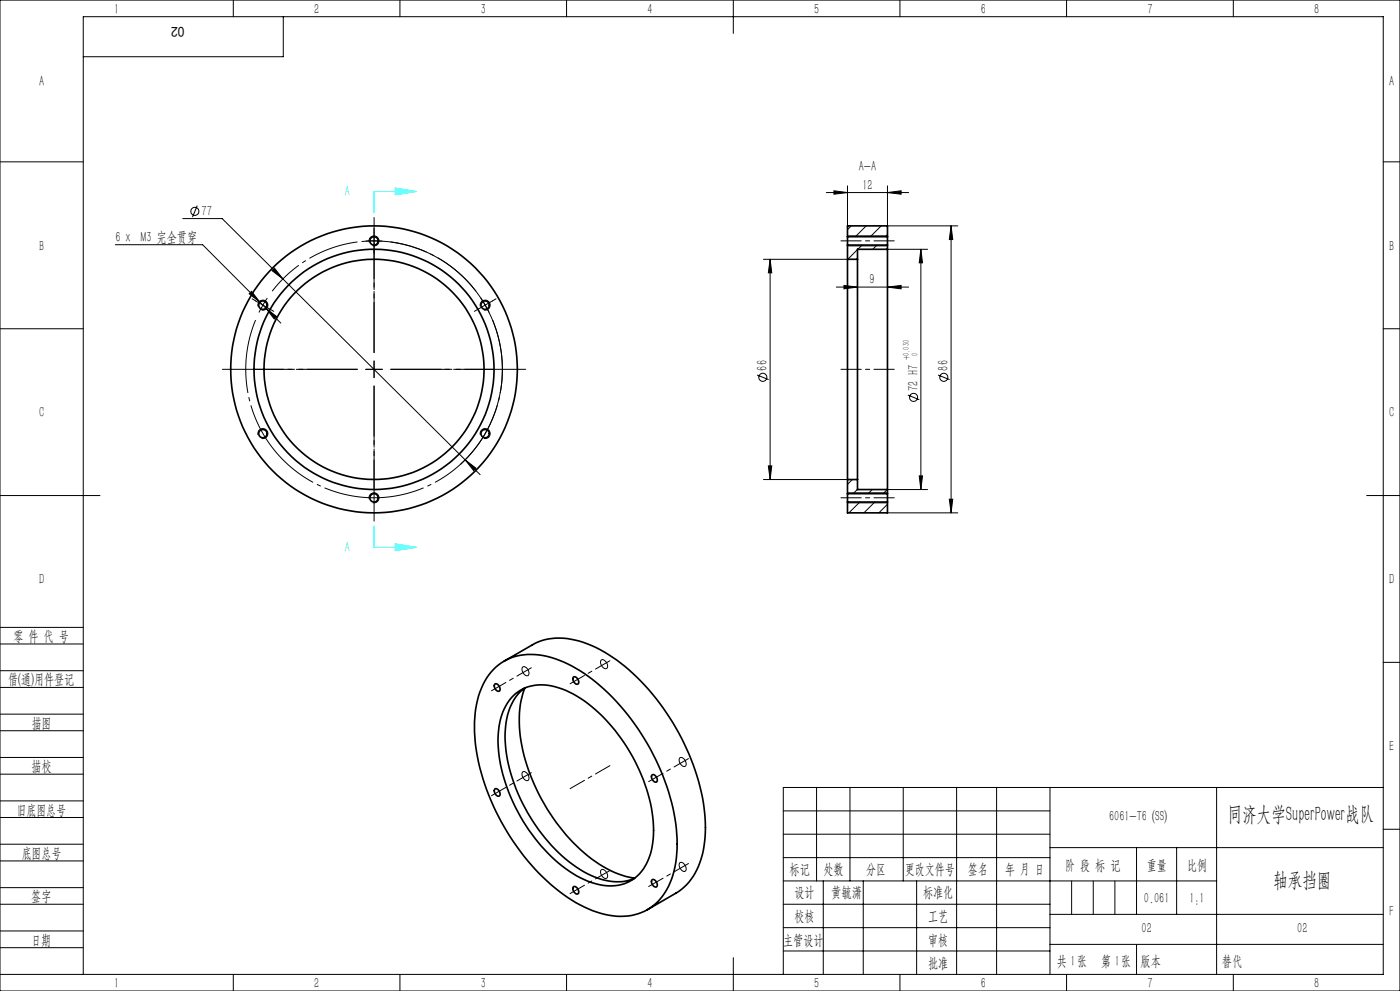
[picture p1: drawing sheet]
<svg xmlns="http://www.w3.org/2000/svg" width="420mm" height="297mm" viewBox="0 0 420 297" stroke-linecap="round" stroke-linejoin="round" font-family="sans-serif">
<g fill="none" stroke="#000" stroke-width=".3">
<path d="M0 0h420v297h-420zM70 0v5M85 5v12h-60M120 0v5M170 0v5M220 0v10M270 0v5M320 0v5M370 0v5M0 48.5h25M247.9 57.7h24.7M250.2 57.2l4 .5-4 .5z"/>
<path d="M254.2 55.7v12M266.2 57.7l4.1-.5v1zM266.2 55.7v12h21.1M415 48.5h5M34.6 73.3h26.2l17.2 17.3M54.8 65.5h11.8l18.3 18.1M59.2 61.6l-1.5 3.5M108.5 72.4a38.5 38.5 0 0 1 38.9 22.7 38.5 38.5 0 0 1-9.3 44.1M110.8 72.6a1.5 1.5 0 0 1 1.3-1.9 1.5 1.5 0 0 1 1.6 1.6 1.5 1.5 0 0 1-1.9 1.4M229 77.7h25.2M231 77.7l.5 4.1h-1zM231 77.7v66"/>
<path d="M254.2 73.7h12M254.2 70.7h12M257.2 77.7v10.3M266.2 74.7h12.1M276.3 74.7l.5 4.1h-1zM276.3 74.7v72M285.3 67.7l.5 4.1h-1zM285.3 67.7v86M0 98.5h25M75.5 87.3l2.5 3.3-3.2-2.6zM76.7 90.2l2.2 1.2M77.4 91.8a1.5 1.5 0 0 1 1.3-1.8 1.5 1.5 0 0 1 1.7 1.6 1.5 1.5 0 0 1-1.9 1.3"/>
<path d="M78 90.6l6.2 6.2M78.9 91.4l-1.2 2.3M78.9 91.4l2.1 1.3M79.8 92.4l3.2 2.5-.7 .7zM80.2 89.3l-1.3 2.1M82.3 80.4l2.6 3.2-3.3-2.5zM84.9 83.6l54.7 54.2M144.1 91.8a1.5 1.5 0 0 1 1.4-1.8 1.5 1.5 0 0 1 1.6 1.6 1.5 1.5 0 0 1-1.9 1.3M250.9 86h21.7M253.2 85.5l4 .5-4 .6zM266.2 86l4.1-.5v1.1zM415 98.5h5"/>
<path d="M109.7 110.7h5M112.2 108.2v5M227.1 112.4l3.5 1.4M272.3 118.4l3.5 1.4M281.4 112.4l3.5 1.4M77.4 130.3a1.51 1.51 0 0 1 1.3-1.9 1.51 1.51 0 0 1 1.7 1.6 1.51 1.51 0 0 1-1.9 1.4M139.6 137.8l3.2 2.5-.7 .7zM139.6 137.8l4.4 4.5M144.1 130.3a1.5 1.5 0 0 1 1.3-1.8 1.5 1.5 0 0 1 1.7 1.6 1.5 1.5 0 0 1-1.9 1.3M230.5 139.6h1l-.5 4.1zM0 148.5h30M110.8 149.6a1.5 1.5 0 0 1 1.3-1.9 1.5 1.5 0 0 1 1.6 1.7 1.5 1.5 0 0 1-1.9 1.3"/>
<path d="M229 143.7h25.2M254.2 150.7h12M254.2 147.7h12M266.2 146.7h12.1M266.2 153.7h21.1M275.8 142.6h1l-.5 4.1zM284.8 149.6h1l-.5 4.1zM410 148.5h10M0 193h25M0 188h25M156.8 199.9a1.67 1.67 0 0 1 1.9 2.1 .78 .78 0 0 1-.8 .6 .78 .78 0 0 1-.7-.6l-.6-1.2zM180.3 197.9a1.35 1.35 0 0 1 1.9 1.2 .85 .85 0 0 1-.3 1.3 .85 .85 0 0 1-1.2-.5l-.5-1.1z"/>
<path d="M415 198.5h5M0 206h25M0 201h25M0 219h25M0 214h25M0 232h25M0 227h25M156.8 231.4a1.56 1.56 0 0 1 1.9 1.7 .79 .79 0 0 1-.6 .9 .79 .79 0 0 1-.9-.6l-.6-1.2zM203.9 227.2a1.56 1.56 0 0 1 1.9 1.9 .82 .82 0 0 1-.8 .7 .82 .82 0 0 1-.8-.7l-.4-1zM245 236v28M255 236v28M271 236v28"/>
<path d="M287 236v56M299 236v56M315 236v56M365 236v56M415 236h-180v56M0 245h25M0 240h25M0 258h25M0 253h25M204 258.5a1.72 1.72 0 0 1 1.5 2.7 1.8 1.8 0 0 1-1.5-2.7zM235 243h80M235 250h80"/>
<path d="M235 257h80M315 254h100M341 254v20M353 254v20M415 248.5h5M0 271h25M0 266h25M0 279h25M180.4 260.6a1.66 1.66 0 0 1 1.6 .9 1.66 1.66 0 0 1-.1 1.7 1.77 1.77 0 0 1-1.5-2.6zM235 271h80M235 264h130M235 278h80"/>
<path d="M247 264v28M259 264v28M275 264v28M315 274h100M0 284h25M0 292h415v-287h-390v287M70 292v5M120 292v5M170 292v5M220 287v10M235 285h80M270 292v5"/>
<path d="M315 283h100M320 292v5M370 292v5"/>
<circle cx="58.5" cy="63.3" r="1.2"/>
<circle cx="228.8" cy="113.1" r="1.22"/>
<circle cx="274.1" cy="119.1" r="1.21"/>
<circle cx="283.1" cy="113.1" r="1.22"/>
</g>
<path d="M118.6 56.4l6.3 1-6.3 1zM124.9 57.4h-12.7v6.3M112.2 157.7v6.3h12.7M118.6 163l6.3 1-6.3 1z" fill="none" stroke="#0ff" stroke-width=".3"/>
<path d="M112.2 72.2l-2.5 .1M112.2 72.2l2.5 .1M145.6 91.4l-1.4-2.1M145.6 91.4l1.1 2.2" fill="none" stroke="#000" stroke-width=".3" stroke-dasharray="30.5 1.3 1.3 1.3" stroke-linecap="butt"/>
<path d="M107.2 72.5a38.5 38.5 0 0 0-25.5 14.8M142.8 87.3a38.5 38.5 0 0 0-25.6-14.8" fill="none" stroke="#000" stroke-width=".3" stroke-dasharray="30.5 1.3 1.3 1.3" stroke-dashoffset="15.2" stroke-linecap="butt"/>
<path d="M76.7 95.9a38.5 38.5 0 0 0 35.5 53.3 38.5 38.5 0 0 0 35.6-53.3" fill="none" stroke="#000" stroke-width=".3" stroke-dasharray="30.5 1.3 1.3 1.3" stroke-dashoffset="8.2" stroke-linecap="butt"/>
<path d="M252.3 72.2h16M252.3 110.7h16M252.3 149.2h16" fill="none" stroke="#000" stroke-width=".3" stroke-dasharray="30.5 1.3 1.3 1.3" stroke-dashoffset="24.4"/>
<path d="M147.4 207l12-6.9M171 204.9l12-6.9M147.4 238.5l12-6.9M171 236.4l12-6.9M194.6 234.3l11.9-6.9M171 267.8l12-6.9M194.6 265.7l11.9-6.9" fill="none" stroke="#000" stroke-width=".3" stroke-dasharray="30.5 1.3 1.3 1.3" stroke-dashoffset="25.5"/>
<path d="M321.5 264v10M328 264v10M334.5 264v10M341 283v9" fill="none" stroke="#0a0605" stroke-width=".3"/>
<path d="M107.2 110.7h-40.5M112.2 105.7v-40.5M112.2 115.7v40.5M117.2 110.7h40.5" fill="none" stroke="#000" stroke-width=".3" stroke-dasharray="30.5 1.3 1.3 1.3" stroke-dashoffset="12.1"/>
<g fill="none" stroke="#000" stroke-width=".3" stroke-dasharray="30.5 1.3 1.3 1.3">
<path d="M112.2 72.2v-2.5M112.2 72.2v2.5M112.2 69.7v-1.3M112.2 74.7v1.2M76.7 90.2l-1.1-.6M81 92.7l1.1 .6M143.4 92.7l-1.1 .6M145.6 91.4l2.1-1.2M145.6 91.4l-2.2 1.3M147.7 90.2l1.1-.6M112.2 110.7v-2.5M112.2 110.7h-2.5"/>
<path d="M112.2 110.7v2.5M112.2 110.7h2.5"/>
</g>
<path d="M107.2 110.7h-30.8M112.2 105.7v-30.9M112.2 115.7v30.8M117.2 110.7h30.9" fill="none" stroke="#000" stroke-width=".3" stroke-dasharray="30.5 1.3 1.3 1.3" stroke-dashoffset="15.4"/>
<path d="M118.6 56.4l6.3 1-6.3 1zM118.6 163l6.3 1-6.3 1z" fill="#0ff"/>
<g fill="#000">
<path d="M276.3 74.7l.5 4.1h-1zM275.8 142.6h1l-.5 4.1zM285.3 67.7l.5 4.1h-1zM284.8 149.6h1l-.5 4.1zM231 77.7l.5 4.1h-1zM230.5 139.6h1l-.5 4.1z"/>
<path d="M139.6 137.8l2.5 3.2 .7-.7zM81.6 81.1l3.3 2.5-2.6-3.2zM79.8 92.4l2.5 3.2 .7-.7zM75.5 87.3l-.7 .7 3.2 2.6zM250.2 57.2l4 .5-4 .5zM266.2 57.7l4.1-.5v1zM253.2 85.5l4 .5-4 .6zM266.2 86l4.1-.5v1.1z"/>
</g>
<g fill="none" stroke="#000" stroke-width=".5">
<path d="M254.2 77.7v66M254.2 70.9v2.5M254.2 70.9v-3.2h12v3.2M254.2 77.7h3M254.2 73.4v4.3M254.2 73.4h12M254.2 70.9h12M257.2 77.7v66M266.2 70.9v2.5M266.2 74.7v72M266.2 73.4v1.3M266.2 74.7h-9v3"/>
<path d="M254.2 148v2.5M254.2 150.5h12M254.2 148h12M254.2 150.5v3.2h12v-3.2M254.2 143.7h3M254.2 143.7v4.3M257.2 143.7v3h9M266.2 148v2.5M266.2 146.7v1.3M148.7 200a16.9 16.9 0 0 1 16.6-3 48.1 48.1 0 0 1 23 17.2 67.3 67.3 0 0 1 14.8 37.3 26.4 26.4 0 0 1-4.9 17.8 16 16 0 0 1-16.8 4.7 44.7 44.7 0 0 1-22-14.8 68.2 68.2 0 0 1-17.1-39.9 26.5 26.5 0 0 1 5-17.8zM151.2 198.2l8.5-5a18.2 18.2 0 0 1 15.3-.7 50.7 50.7 0 0 1 22.8 18.2 67.1 67.1 0 0 1 13.8 35.9 26.1 26.1 0 0 1-4.9 17.8l-3.1 2.8-9.4 5.4M148.5 205a1.35 1.35 0 0 1 1.3 .7 1.35 1.35 0 0 1-.2 1.5 1.53 1.53 0 0 1-1.1-2.2z"/>
<path d="M154 208.5a13.4 13.4 0 0 1 14.6-2 42.5 42.5 0 0 1 19.5 17.5 46.9 46.9 0 0 1 7.9 27.3 14.8 14.8 0 0 1-7.9 13.2 16.4 16.4 0 0 1-14-1.4 49.2 49.2 0 0 1-21.3-25.3 36.1 36.1 0 0 1-2.3-23.4l1.7-3.7zM157.3 206.2a16.9 16.9 0 0 0-5.8 13.9 51.1 51.1 0 0 0 14 33.3 32.3 32.3 0 0 0 17.2 10.7 12.6 12.6 0 0 0 7.6-.8M157.5 206.2a32.9 32.9 0 0 0-.3 20.2 57.9 57.9 0 0 0 22.6 32.6 26.7 26.7 0 0 0 10.6 4.2M171.9 203a1.18 1.18 0 0 1 1.7 1.2 .64 .64 0 0 1-.3 .9 .64 .64 0 0 1-.9-.4l-.5-.7zM148.5 236.4a1.35 1.35 0 0 1 1.3 .7 1.35 1.35 0 0 1-.2 1.5 1.53 1.53 0 0 1-1.1-2.2zM195.5 232.3a1.25 1.25 0 0 1 1.7 1.5 .62 .62 0 0 1-.5 .6 .62 .62 0 0 1-.7-.4l-.6-1zM171.9 265.9a1.18 1.18 0 0 1 1.7 1.2 .63 .63 0 0 1-.3 .8 .63 .63 0 0 1-.9-.3l-.5-.8zM195.5 263.8a1.25 1.25 0 0 1 1.7 1.4 .62 .62 0 0 1-.5 .7 .62 .62 0 0 1-.7-.4l-.6-1z"/>
<circle cx="112.2" cy="72.2" r="1.24"/>
<circle cx="78.9" cy="91.5" r="1.26"/>
<circle cx="145.5" cy="91.4" r="1.25"/>
<circle cx="112.2" cy="110.7" r="36"/>
<circle cx="112.2" cy="110.7" r="33"/>
<circle cx="112.2" cy="110.7" r="43"/>
<circle cx="78.9" cy="130" r="1.25"/>
<circle cx="145.5" cy="130" r="1.24"/>
<circle cx="112.2" cy="149.2" r="1.25"/>
</g>
<g fill="none" stroke="#000" stroke-width=".3">
<path d="M255.4 67.7l-1.2 1.1M257.2 74.8l-2.8 2.9M258.6 73.4l-1.2 1.3M259.9 67.7l-3.3 3.2M263.1 73.4l-1.3 1.3M264.4 67.7l-3.3 3.2M266.2 70.3l-.6 .6M255.7 143.7l-1.5 1.5M257.2 146.6l-1.3 1.4M258 150.5l-3.3 3.2M261.7 146.7l-1.3 1.3M262.4 150.5l-3.2 3.2"/>
<path d="M266.2 146.7l-1.3 1.3M266.2 151.1l-2.5 2.6"/>
</g>
<g font-size="6.3">
<text x="368.2" y="246.2">同济大学SuperPower战队</text>
<text x="382" y="266">轴承挡圈</text>
</g>
<g font-size="4.4">
<text x="34.2" y="4.1">1</text>
<text x="94.2" y="4.1">2</text>
<text x="144.2" y="4.1">3</text>
<text x="194.2" y="4.1">4</text>
<text x="244.2" y="4.1">5</text>
<text x="294.2" y="4.1">6</text>
<text x="344.2" y="4.1">7</text>
<text x="394.2" y="4.1">8</text>
<text x="11.7" y="25.9">A</text>
<text x="416.7" y="25.9">A</text>
<text x="257.7" y="51.3">A-A</text>
<text x="258.7" y="56.8">12</text>
<text x="60.5" y="64.6">77</text>
<text x="11.7" y="75.1">B</text>
<text x="34.6" y="72.5">6 x M3 完全贯穿</text>
<text x="416.7" y="75.1">B</text>
<text x="260.9" y="85.2">9</text>
<text x="230.2" y="111.1" transform="rotate(-90 230.2 111.1)">66</text>
<text x="284.5" y="111.1" transform="rotate(-90 284.5 111.1)">86</text>
<text x="275.4" y="117.1" transform="rotate(-90 275.4 117.1)">72 H7</text>
<text x="11.7" y="125.1">C</text>
<text x="416.7" y="125.1">C</text>
<text x="11.7" y="175.1">D</text>
<text x="416.7" y="175.1">D</text>
<text x="4" y="192">零 件 代 号</text>
<text x="2.5" y="205.1">借(通)用件登记</text>
<text x="9.5" y="218.1">描图</text>
<text x="416.7" y="225.1">E</text>
<text x="9.5" y="231.1">描校</text>
<text x="5" y="244.1">旧底图总号</text>
<text x="332.7" y="246.2">6061-T6 (SS)</text>
<text x="6.5" y="257.1">底图总号</text>
<text x="236.9" y="261.9">标记</text>
<text x="247.1" y="261.9">处数</text>
<text x="259.9" y="261.9">分区</text>
<text x="271.5" y="261.9">更改文件号</text>
<text x="290.4" y="261.9">签名</text>
<text x="301.5" y="261.9">年 月 日</text>
<text x="319.5" y="260.6">阶 段 标 记</text>
<text x="344" y="260.6">重量</text>
<text x="356.1" y="260.6">比例</text>
<text x="238.3" y="268.9">设计</text>
<text x="249.4" y="268.9">黄毓潇</text>
<text x="276.9" y="268.9">标准化</text>
<text x="9.4" y="270.1">签字</text>
<text x="343.2" y="270.7">0.061</text>
<text x="356.8" y="270.7">1:1</text>
<text x="416.8" y="274.4">F</text>
<text x="238.3" y="276.1">校核</text>
<text x="278.4" y="276">工艺</text>
<text x="342.5" y="279.8">02</text>
<text x="389.2" y="279.6">02</text>
<text x="9.4" y="283.2">日期</text>
<text x="234.9" y="283.3">主管设计</text>
<text x="278.4" y="283.3">审核</text>
<text x="278.4" y="290.2">批准</text>
<text x="317.1" y="289.4">共 张</text>
<text x="321.1" y="289.4">1</text>
<text x="330.3" y="289.4">第 张</text>
<text x="334.5" y="289.4">1</text>
<text x="342.1" y="289.4">版本</text>
<text x="34.2" y="296.1">1</text>
<text x="94.2" y="296.1">2</text>
<text x="144.2" y="296.1">3</text>
<text x="194.2" y="296.1">4</text>
<text x="244.2" y="296.1">5</text>
<text x="294.2" y="296.1">6</text>
<text x="344.2" y="296.1">7</text>
<text x="394.2" y="296.1">8</text>
</g>
<g font-size="4.4" fill="#0ff">
<text x="103.5" y="58.8">A</text>
<text x="103.5" y="165.5">A</text>
</g>
<text font-size="4.4" fill="#0a0605" x="366.6" y="289.4">替代</text>
<text font-size="4.1" fill="#0a0605" x="55.4" y="8" transform="rotate(-180 55.4 8)">02</text>
<g font-size="2.6">
<text x="272.8" y="107.9" transform="rotate(-90 272.8 107.9)">+0.030</text>
<text x="275.4" y="106.6" transform="rotate(-90 275.4 106.6)">0</text>
</g>
</svg>
